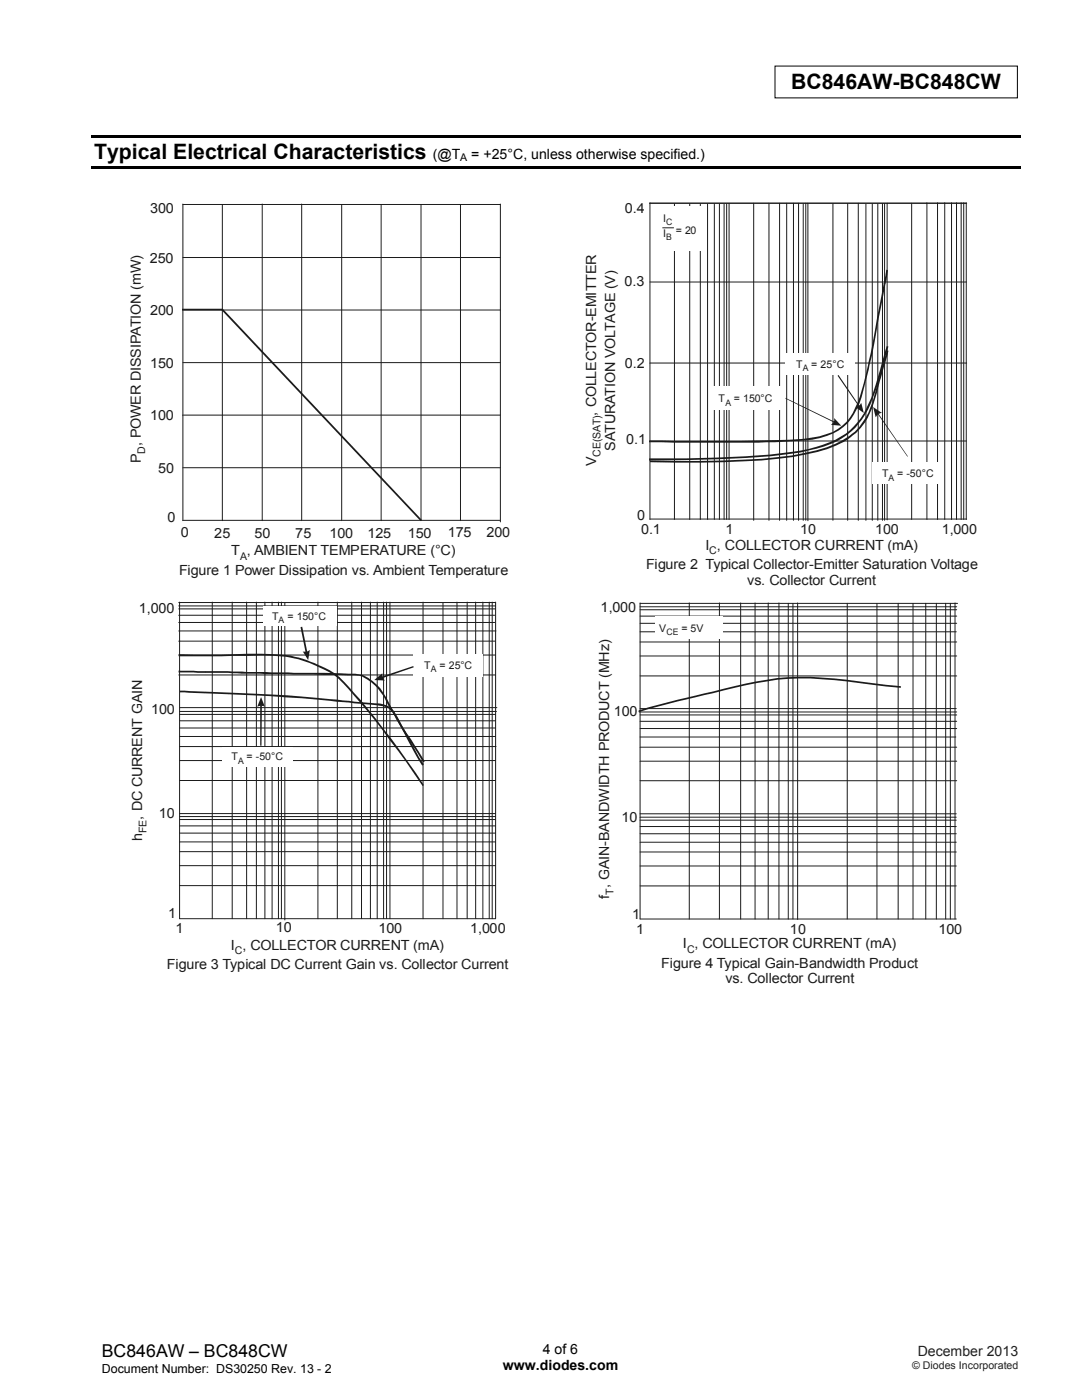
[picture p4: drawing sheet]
<svg xmlns="http://www.w3.org/2000/svg" width="216mm" height="279mm" viewBox="0 0 216 279" stroke-linecap="round" stroke-linejoin="round" font-family="sans-serif">
<path d="M154.6 13.2h48.4v6.3h-48.4z" fill="none" stroke="#000" stroke-width=".2"/>
<path d="M18.3 27h185.4v.5h-185.4zM18.3 33.1h185.4v.5h-185.4z" fill="#000"/>
<g fill="none" stroke="#1f1a17" stroke-width=".2">
<path d="M36.5 40.7v63.2M36.5 40.8h63.3M36.5 51.4h63.3M44.4 40.9v63M52.3 40.7v63.2M60.2 40.7v63.2M68.2 40.8v63.1M76.1 40.8v63.1M84 40.8v63.1M36.5 72.4h63.3M36.5 61.9h63.3M36.4 82.8h63.4"/>
<path d="M36.5 93.3h63.3M36.5 103.8h63.3"/>
</g>
<path d="M36.3 61.6h8.1v.4h-8.1zM44.4 61.6v.2zM44.2 61.9l.3-.3 39.7 42.2-.3 .2z" fill="#1f1a17"/>
<g fill="none" stroke="#1f1a17" stroke-width=".2">
<path d="M91.9 40.8v63.1M99.8 40.7v63.5M129.6 40.6h63.3M129.7 40.5v63.2M129.7 56.3h63.1M134.6 40.7v63M137.6 40.7v63M139.7 40.7v63M141.2 40.7v63M142.5 40.7v63M143.6 40.7v63M144.5 40.7v63"/>
<path d="M145 40.7v63M145.5 40.6v63.1M150.4 40.6v63.2M153.4 40.6v63.2M155.6 40.6v63.2M157 40.6v63.2M158.3 40.6v63.2M159.3 40.6v63.2M160.3 40.6v63.2M160.8 40.6v63.2M161.2 40.6v63.3M166.2 40.6v63.2"/>
<path d="M169.1 40.6v63.2M171.3 40.6v63.2M172.8 40.7v63.1M174.1 40.7v63.1M175.2 40.6v63.2M176.1 40.6v63.2M176.5 40.6v63.2M177 40.6v63.2M181.9 40.6v63.1M185 40.5v63.2M187.1 40.5v63.2M188.5 40.5v63.2"/>
<path d="M189.9 40.5v63.2M190.9 40.5v63.2M191.8 40.5v63.2M192.3 40.5v63.2M192.8 40.5v63.2M129.7 72.5h63.2M129.7 88h63.1M129.7 103.6h63.2"/>
</g>
<g fill="#fff">
<path d="M156.6 70.5h14v4.2h-14z"/>
<path d="M174.1 92.3h14.1v4.3h-14.1z"/>
<path d="M141.6 77.1h15.2v4.6h-15.2z"/>
<path d="M131.4 41.1h9.7v8.9h-9.7z"/>
</g>
<path d="M132.2 45.5h2.2" fill="none" stroke="#1f1a17" stroke-width=".2"/>
<g fill="#1f1a17">
<path d="M156.7 79.4l10.6 5.1-.1 .2-10.5-5.2z"/>
<path d="M174.7 81.7l6.4 9.4-6.5-9.2z"/>
<path d="M167.3 74.8l4.7 6.9-.1 .1-4.8-6.8z"/>
<path d="M129.5 87.9l18.1 .1v.3h-18.1zM147.6 88l12.7-.4v.3l-5.8 .4h-6.9zM173 73.6h.4l-.8 3a15 15 0 0 1-4.3 8.6 14.2 14.2 0 0 1-8 2.7v-.3a16.3 16.3 0 0 0 6.8-2 10.9 10.9 0 0 0 4.5-6.5zM173.3 72.3l.3 .1-.2 1.2h-.4zM174.7 65.1h.4l-1.5 7.3-.3-.1zM176.3 56.5l.4 .1-.4 2.3-1.2 6.2h-.4zM176.5 56.6h.2zM176.3 56.5l.4 .1zM176.3 56.5l.2 .1zM176.4 56.1l.4 .1-.1 .4-.4-.1zM176.8 53.8l.4 .1-.4 2.3-.4-.1z"/>
<path d="M129.5 91.5a189.8 189.8 0 0 0 30.1-1.5 21.6 21.6 0 0 0 10-4.1 15.5 15.5 0 0 0 4.3-6.6l2.5-8.5h.4a45.2 45.2 0 0 1-4.2 12 15.4 15.4 0 0 1-11.1 7.1l-3.6 .7a111.1 111.1 0 0 1-14.6 1.1l-13.8 .2zM176.9 69.1l.4 .1-.5 1.6h-.4z"/>
<path d="M129.7 91.9a192.8 192.8 0 0 0 28.4-1l2.5-.5 .1 .3a90.4 90.4 0 0 1-16.4 1.5h-14.6zM160.6 90.4a20.5 20.5 0 0 0 10-4.3l1.7-2.1 .3 .3a14.1 14.1 0 0 1-7.5 5.3l-4.4 1.1zM175.2 75.9l.4 .1a28.6 28.6 0 0 1-3 8.3l-.3-.3a22.7 22.7 0 0 0 2.9-8.1zM175.4 75.4l.3 .1-.1 .5-.4-.1zM176.1 73h.3l-.7 2.5-.3-.1zM176.9 69.9l.4 .1-.9 3h-.3z"/>
</g>
<g fill="#1f1a17">
<path d="M166.5 83.4l1.4 1.6-2-.2 .6-.8z" fill-rule="evenodd"/>
<path d="M174.2 81.2l1.8 1.2-.8 .3-.5 .6z" fill-rule="evenodd"/>
<path d="M170.7 81.2l.7-.2 .5-.6 .5 2z" fill-rule="evenodd"/>
</g>
<g fill="none" stroke="#1f1a17" stroke-width=".2">
<path d="M35.7 122.8h63M35.7 124.2h63M35.7 130.7h63.2M35.7 120.9h63.2M35.7 120.2h63.2M35.7 125.9h63.3M35.7 128h63.1M35.7 121.5h63.1M35.7 134.7h63.2M42.4 120.2v63.1M46.3 120.2v63.1M49.2 120.2v63.1"/>
<path d="M51.2 120.2v63.1M52.9 120.2v63.1M54.3 120.2v63.1M55.6 120.2v63.1M56.2 120.2v63.1M56.8 120.2v63.4M63.4 120.2v63.1M67.3 120.2v63.1M70.2 120.2v63.1M72.1 120.2v63.1M73.9 120.2v63.1M75.3 120.2v63.1"/>
<path d="M76.5 120.2v63.1M77.1 120.2v63.1M77.8 120.2v63.1M84.4 120.2v63.1M88.4 120.2v63.1M91.2 120.2v63.1M93.2 120.2v63.1M94.9 120.2v63.1M96.4 120.2v63.1M97.6 120.2v63.1M98.2 120.2v63.1M98.9 120.2v63.1h-63.1v-63.1"/>
<path d="M35.8 151.8h63.1M35.8 143.8h63.1M35.8 145.3h63.1M35.8 142.6h63.1M35.8 142h63.3M35.8 149h63.2M35.8 155.8h63.1M35.8 147h63.1M35.9 141.2h63.2M35.8 162.4h63.1M35.8 176.7h63.1M35.8 170h63.1"/>
<path d="M35.8 164.8h63.1M35.8 163.6h63.1M35.8 163h63.1M35.8 172.8h63.1M35.8 166.3h63.1M35.8 168h63.1"/>
</g>
<g fill="#fff">
<path d="M82.5 130.6h13.9v4.4h-13.9z"/>
<path d="M44.4 149.1h14v3.8h-14z"/>
<path d="M52.5 121h14.6v3.8h-14.6z"/>
</g>
<path d="M60 125.2l.3-.1 1.2 5.9-.3 .1z" fill="#1f1a17"/>
<path d="M60.4 130h.9l.5-.3-.3 2z" fill-rule="evenodd" fill="#1f1a17"/>
<path d="M52.1 139.9v8.9" fill="none" stroke="#1f1a17" stroke-width=".34"/>
<g fill="#1f1a17">
<path d="M52.1 139.1l.8 2-.7-.3-.9 .3z" fill-rule="evenodd"/>
<path d="M74.7 135.7l1.6-1.3 .1 .9 .4 .5z" fill-rule="evenodd"/>
</g>
<g fill="#1f1a17">
<path d="M75.4 135.3l7.1-2.4v.3l-7.1 2.4z"/>
<path d="M35.7 130.6h11v.3l-11 .1zM46.7 130.6a76.9 76.9 0 0 1 10.4 .1l-.1 .4a75.3 75.3 0 0 0-10.3-.2zM57.1 130.7l.8 .1 2.6 .7-.2 .3-3.3-.7zM60.5 131.5l2.9 1.2v.3l-3.1-1.2zM63.4 132.7v.1zM63.4 132.7v.3zM63.4 132.8v.2zM63.4 132.7l.5 .1-.2 .4-.3-.2zM63.9 132.8a13.5 13.5 0 0 1 3.8 2.3l-.2 .3a14 14 0 0 0-3.8-2.2zM67.6 135.2l-.1 .2zM67.5 135.4l.2-.3zM67.6 135.2l.1-.1zM67.5 135.4l.2-.3 2.1 2.1-.3 .3zM69.8 137.2l2.2 2.5-.4 .3-2.1-2.5zM71.6 140l.4-.3a184 184 0 0 1 12.6 17l-.3 .2a224.3 224.3 0 0 0-12.7-16.9z"/>
<path d="M35.7 133.9v.3zM35.7 133.9h3.8v.4l-3.8-.1zM39.5 133.9h1.4v.4h-1.4zM40.9 133.9v.4zM40.9 133.9h2v.4h-2zM42.9 133.9h2.6v.4h-2.6zM45.5 133.9l3.7 .2v.4l-3.7-.2zM49.2 134.1h3.7v.4h-3.7zM52.9 134.1v.2zM52.9 134.1l.1 .4zM53 134.3v.2zM53 134.1l4.5 .1-.1 .3h-4.4zM57.5 134.2l4.3 .1v.3l-4.4-.1zM61.8 134.3h.5v.3h-.5zM62.3 134.3l8.6 .2 1.5 .2-.1 .3-1.5-.2-8.5-.2zM72.4 134.7a10.5 10.5 0 0 1 5.2 5.4l-.4 .2a10.2 10.2 0 0 0-4.9-5.3zM77.2 140.3l.4-.2 .6 1.3-.2 .2zM78 141.6l.2-.2 1.1 1.7 2.3 4.3-.3 .2zM81.3 147.6l.3-.2 2.1 3.8 .9 1.3-.4 .3z"/>
<path d="M35.9 137.8l2 .1-.1 .4-2-.1zM37.9 137.9a384.1 384.1 0 0 1 28 1.6v.4a383 383 0 0 0-28.1-1.6zM65.9 139.5l4.9 .5v.4l-4.9-.5zM70.8 140l4.2 .4-.1 .3-4.1-.3zM75 140.4l1.1 .1 1.1 .3-.2 .3-2.1-.4zM77.2 140.8l.5 .3 .9 .8 .3 .6-.3 .1-1-1.2-.6-.3zM78.7 142.6l.2-.1zM78.6 142.6l.3-.1zM78.6 142.6h.1zM78.6 142.6l.3-.1a29.6 29.6 0 0 0 3.1 5.1l-.3 .2zM81.7 147.8l.3-.2 2.8 4.4-.4 .1z"/>
</g>
<g fill="none" stroke="#1f1a17" stroke-width=".2">
<path d="M127.7 120.4h63.4M127.7 120.3v63.1h63.1M127.7 130.9h63.2M127.7 121.1h63.2M127.7 123h63.2M127.7 124.4h63.2M127.7 134.9h63.2M127.7 128.1h63.2M127.7 121.7h63.2M127.7 126.1h63.1M137.5 120.3v63.1M143.6 120.3v63.1"/>
<path d="M147.8 120.3v63.1M150.7 120.3v63.1M153.3 120.3v63.1M155.4 120.3v63.1M157.3 120.4v63M158.2 120.4v63M159.2 120.3v63.2M169.1 120.4v63M175 120.4v63M179.2 120.4v63M182.2 120.4v63M184.7 120.4v63"/>
<path d="M186.8 120.4v63M188.7 120.4v63M189.6 120.4v63M190.6 120.3v63.1M127.6 142.1h63.3M127.7 151.9h63.2M127.7 144h63.2M127.7 145.4h63.2M127.7 155.8h63.2M127.7 149.1h63.2M127.7 142.7h63.2M127.7 141.4h63.1"/>
<path d="M127.7 147.1h63M127.7 162.4h63.1M127.7 176.8h63.1M127.7 170h63.1M127.7 165h63.1M127.7 163.7h63.1M127.7 163.1h63.1M127.7 172.8h63.1M127.7 166.4h63.1M127.7 168.1h63.1"/>
</g>
<path d="M130.8 123h13.5v4.5h-13.5z" fill="#fff"/>
<path d="M179.6 137.1l-5.5-.6a80.9 80.9 0 0 0-19-1 166 166 0 0 0-16.2 3.5l-9.5 2.3-1.8 .6" fill="none" stroke="#1f1a17" stroke-width=".34"/>
<g font-size="4.2">
<text x="157.9" y="17.7">BC846AW-BC848CW</text>
<text x="18.8" y="31.8">Typical Electrical Characteristics</text>
</g>
<text font-size="3.5" x="20.3" y="270.9">BC846AW – BC848CW</text>
<g font-size="2.8">
<text x="86.3" y="31.8">(@T</text>
<text x="94" y="31.8">= +25°C, unless otherwise specified.)</text>
<text x="100.3" y="273.5">www.diodes.com</text>
<text x="108.3" y="270.2">4 of 6</text>
</g>
<g font-size="2.8" fill="#1f1a17">
<text x="30" y="42.4">300</text>
<text x="124.7" y="42.5">0.4</text>
<text x="29.9" y="52.6">250</text>
<text x="124.6" y="57.1">0.3</text>
<text x="30" y="62.9">200</text>
<text x="30" y="73.5">150</text>
<text x="124.7" y="73.4">0.2</text>
<text x="30" y="83.9">100</text>
<text x="119" y="82.9" transform="rotate(-90 119 82.9)">, COLLECTOR-EMITTER</text>
<text x="122.7" y="90" transform="rotate(-90 122.7 90)">SATURATION VOLTAGE (V)</text>
<text x="124.9" y="88.6">0.1</text>
<text x="28.1" y="92.5" transform="rotate(-90 28.1 92.5)">P , POWER DISSIPATION (mW)</text>
<text x="31.6" y="94.4">50</text>
<text x="119" y="93.1" transform="rotate(-90 119 93.1)">V</text>
<text x="33.4" y="104.1">0</text>
<text x="36.1" y="107.2">0</text>
<text x="42.8" y="107.3">25</text>
<text x="50.8" y="107.4">50</text>
<text x="58.9" y="107.5">75</text>
<text x="65.7" y="107.5">100</text>
<text x="73.3" y="107.5">125</text>
<text x="81.4" y="107.4">150</text>
<text x="89.3" y="107.2">175</text>
<text x="97" y="107.1">200</text>
<text x="127.1" y="103.8">0</text>
<text x="127.9" y="106.5">0.1</text>
<text x="144.7" y="106.5">1</text>
<text x="159.7" y="106.5">10</text>
<text x="174.6" y="106.6">100</text>
<text x="187.9" y="106.5">1,000</text>
<text x="46.1" y="110.8">T , AMBIENT TEMPERATURE (°C)</text>
<text x="128.9" y="113.6">Figure 2 Typical Collector-Emitter Saturation Voltage</text>
<text x="140.8" y="109.7">I , COLLECTOR CURRENT (mA)</text>
<text x="35.7" y="114.7">Figure 1 Power Dissipation vs. Ambient Temperature</text>
<text x="149.1" y="116.8">vs. Collector Current</text>
<text x="27.7" y="122.3">1,000</text>
<text x="119.8" y="122.1">1,000</text>
<text x="30.2" y="142.4">100</text>
<text x="122.5" y="142.9">100</text>
<text x="28.4" y="167.8" transform="rotate(-90 28.4 167.8)">h</text>
<text x="28.4" y="163.6" transform="rotate(-90 28.4 163.6)">, DC CURRENT GAIN</text>
<text x="31.7" y="163.2">10</text>
<text x="124" y="164">10</text>
<text x="121.5" y="179.3" transform="rotate(-90 121.5 179.3)">f , GAIN-BANDWIDTH PRODUCT (MHz)</text>
<text x="33.5" y="183.3">1</text>
<text x="126.1" y="183.3">1</text>
<text x="35" y="186.2">1</text>
<text x="46.1" y="189.6">I , COLLECTOR CURRENT (mA)</text>
<text x="55.1" y="186">10</text>
<text x="75.5" y="186.2">100</text>
<text x="93.8" y="186.1">1,000</text>
<text x="127" y="186.4">1</text>
<text x="136.3" y="189.3">I , COLLECTOR CURRENT (mA)</text>
<text x="157.6" y="186.4">10</text>
<text x="187.3" y="186.4">100</text>
<text x="33.3" y="193.4">Figure 3 Typical DC Current Gain vs. Collector Current</text>
<text x="132" y="193.1">Figure 4 Typical Gain-Bandwidth Product</text>
<text x="144.7" y="196.3">vs. Collector Current</text>
</g>
<text font-size="2.8" fill="#231f20" x="183.1" y="270.6">December 2013</text>
<text font-size="2.5" x="20.3" y="274">Document Number: DS30250 Rev. 13 - 2</text>
<text font-size="2.1" x="91.8" y="32.2">A</text>
<g font-size="2.1" fill="#1f1a17">
<text x="132.3" y="44.3">I</text>
<text x="132.3" y="47.2">I</text>
<text x="134.8" y="46.7">= 20</text>
<text x="158.8" y="73.4">T</text>
<text x="161.9" y="73.4">= 25°C</text>
<text x="143.4" y="80.2">T</text>
<text x="146.4" y="80.2">= 150°C</text>
<text x="29" y="90.6" transform="rotate(-90 29 90.6)">D</text>
<text x="119.8" y="91.2" transform="rotate(-90 119.8 91.2)">CE(SAT)</text>
<text x="176" y="95.3">T</text>
<text x="179" y="95.3">= -50°C</text>
<text x="47.9" y="111.7">A</text>
<text x="141.5" y="110.6">C</text>
<text x="54.3" y="123.7">T</text>
<text x="57.3" y="123.7">= 150°C</text>
<text x="131.5" y="126.1">V</text>
<text x="136" y="126.1">= 5V</text>
<text x="84.7" y="133.5">T</text>
<text x="87.7" y="133.5">= 25°C</text>
<text x="46.2" y="151.6">T</text>
<text x="49.2" y="151.6">= -50°C</text>
<text x="29.2" y="166.3" transform="rotate(-90 29.2 166.3)">FE</text>
<text x="122.4" y="178.6" transform="rotate(-90 122.4 178.6)">T</text>
<text x="46.8" y="190.4">C</text>
<text x="137.1" y="190.1">C</text>
</g>
<text font-size="2.1" fill="#231f20" x="182" y="273.2">© Diodes Incorporated</text>
<g font-size="1.8" fill="#1f1a17">
<text x="132.9" y="45">C</text>
<text x="132.9" y="47.9">B</text>
<text x="160.2" y="74.1">A</text>
<text x="144.7" y="81">A</text>
<text x="177.3" y="96">A</text>
<text x="55.6" y="124.4">A</text>
<text x="133" y="126.8">CE</text>
<text x="85.9" y="134.2">A</text>
<text x="47.5" y="152.4">A</text>
</g>
</svg>
